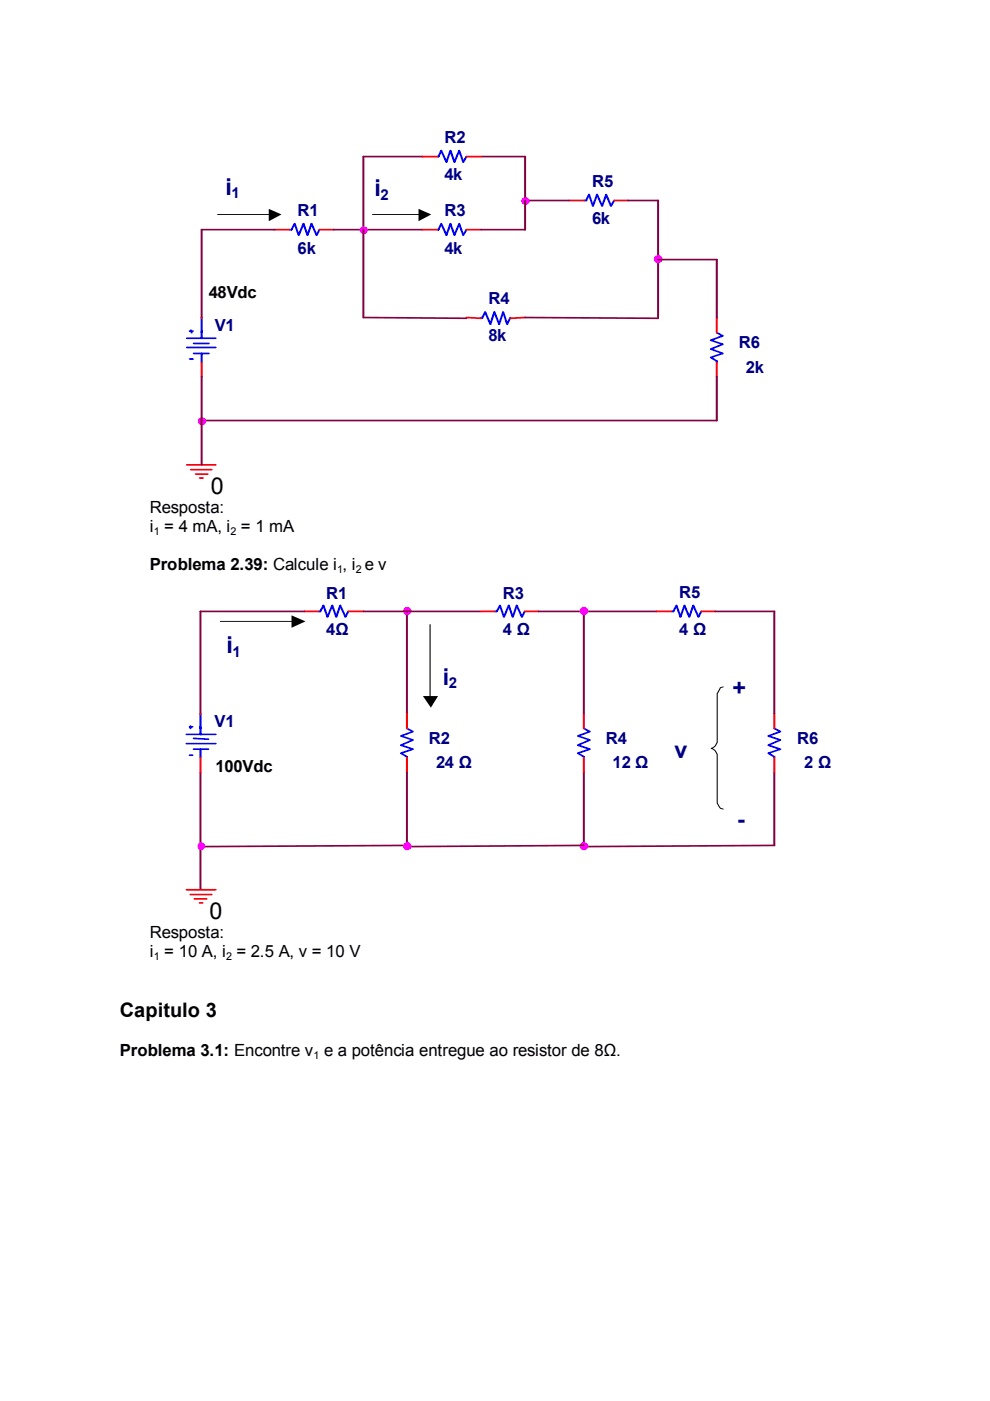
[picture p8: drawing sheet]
<svg xmlns="http://www.w3.org/2000/svg" width="210mm" height="297mm" viewBox="0 0 210 297" stroke-linecap="round" stroke-linejoin="round" font-family="sans-serif">
<g fill="none" stroke="#800040" stroke-width=".39">
<path d="M89.6 33.2h-12.6v34.1l21.9 .2M102 33.2h9.3v15.5h-9.3M58.2 48.7h-15.4v18.6M70.7 48.7h18.9M111.3 42.5h9.3M133.2 42.5h6.3v24.8M139.5 55h12.5v12.3M42.8 79.8v18.8M111.3 67.3l28.2 .2M152 79.8v9.4h-109.2M64.5 129.6h-22v21.7M77 129.6h24.9"/>
<path d="M86.3 129.6v21.7M114.2 129.6h25M123.8 129.6v21.7M151.6 129.6h12.6v21.7M42.5 163.8v24.8M86.3 163.8v15.4l-43.8 .3M123.8 163.8v15.4l-37.5 .3M164.2 163.8v15.4l-40.4 .3"/>
</g>
<g fill="none" stroke="#00f" stroke-width=".39">
<path d="M92.7 33.2h.3l.6-1.3 1.1 2.5 .8-2.5 .8 2.5 1.1-2.5 .8 2.5 .7-1.2M61.4 48.7h.4l.7-1.3 .8 2.5 1-2.5 .9 2.5 .8-2.5 1.1 2.5 .6-1.2M92.7 48.7h.3l.6-1.3 1.1 2.5 .8-2.5 .8 2.5 1.1-2.5 .8 2.5 .7-1.2M123.9 42.5h.4l.6-1.3 .8 2.5 .9-2.5 1.1 2.5 .8-2.5 1 2.5 .7-1.2M39.6 73.7h6.1M39.6 71.7h6.1M40.2 70.2h.7M40.2 76.1h.7M40.5 70l.1 .5M41.1 72.8h3.2M41.1 74.9h3.2M42.8 67.3v4.4"/>
<path d="M42.8 74.9v2M102 67.3l.3 .2M102.3 67.3l.6-1.2 1.1 2.7 .8-2.7 1 2.7 .9-2.7 .8 2.7 .7-1.5M152 70.5l1.2 .7-2.5 .9 2.5 .9-2.5 1 2.5 .9-2.5 .9 1.3 .7v.4M67.5 129.6h.4l.7-1.2 .8 2.4 1-2.4 .9 2.4 .8-2.4 1.1 2.4 .6-1.2M104.9 129.6h.4l.7-1.2 .9 2.4 1-2.4 .8 2.4 .9-2.4 1.1 2.4 .6-1.2M142.3 129.6h.5l.6-1.2 .9 2.4 .8-2.4 1 2.4 .9-2.4 1.1 2.4 .6-1.2M39.5 157.7h6.2M39.5 155.7h6.2M40.2 154.1h.6M40.4 153.9v.5M41.1 156.6l3.1 .1"/>
<path d="M41.1 158.8h3.1M42.5 151.3v4.4M42.5 158.8v1.8M86.3 154.4l1.2 .7-2.5 .9 2.5 .9-2.5 1.1 2.5 .8-2.5 .9 1.3 .7v.2M123.8 154.4l1.3 .7-2.6 .9 2.6 .9-2.6 1.1 2.6 .8-2.6 .9 1.3 .7v.2M164.2 154.4l1.2 .7-2.5 .9 2.5 .9-2.5 1.1 2.5 .8-2.5 .9 1.3 .7v.2M40.2 160.1h.6"/>
</g>
<g fill="none" stroke="#f00" stroke-width=".39">
<path d="M89.6 33.2h3.1M98.9 33.2h3.1M58.2 48.7h3.2M67.7 48.7h3M89.6 48.7h3.1M98.9 48.7h3.1M120.6 42.5h3.3M130.2 42.5h3M42.8 67.3v.2M42.8 76.9v2.9M98.9 67.3l3.1 .2M111.3 67.3l-3.1 .2"/>
<path d="M152 67.3v3.2M152 76.9v2.9M39.6 98.6h6.1M40.5 99.6h4.4M41.5 100.5h2.5M42.3 101.4h.7M64.5 129.6h3M73.8 129.6h3.2M101.9 129.6h3M111.3 129.6h2.9M139.2 129.6h3.1M148.7 129.6h2.9"/>
<path d="M42.5 151.3v.2M86.3 151.3v3.1M123.8 151.3v3.1M164.2 151.3v3.1M42.5 160.6v3.2M86.3 160.6v3.2M123.8 160.6v3.2M164.2 160.6v3.2M39.5 188.6h6.2M40.4 189.7h4.5M41.2 190.6h2.6M42.3 191.4h.6"/>
</g>
<g fill="#f0f" stroke="#f0f" stroke-width=".39">
<circle cx="139.6" cy="55" r=".71"/>
<circle cx="42.8" cy="89.3" r=".68"/>
<circle cx="77.1" cy="48.8" r=".66"/>
<circle cx="111.4" cy="42.6" r=".66"/>
<circle cx="86.4" cy="129.5" r=".68"/>
<circle cx="123.8" cy="179.4" r=".71"/>
<circle cx="42.6" cy="179.4" r=".63"/>
<circle cx="86.4" cy="179.4" r=".68"/>
<circle cx="123.8" cy="129.6" r=".71"/>
</g>
<path d="M46.1 45.5h11.3M79 45.5h10.2M46.7 131.7h15.5M91.2 132.4v15.5M153.3 145.6l-.6 .2-.6 1.3v10.3l-.5 .8-.8 .5 .8 .5 .5 .7v10.4l.6 1.1 .6 .1" fill="none" stroke="#000" stroke-width=".21"/>
<path d="M57 44.3l2.7 1.2-2.7 1.4zM88.7 44.3l2.7 1.2-2.7 1.4zM61.8 130.5l3 1.2-3 1.4zM89.7 147.6h3.2l-1.5 2.4z" fill="#000"/>
<g font-size="4.9" fill="#000080">
<text x="47.8" y="41.3">i</text>
<text x="79.4" y="41.7">i</text>
<text x="48" y="138.5">i</text>
<text x="93.9" y="145.2">i</text>
<text x="155.3" y="147.5">+</text>
<text x="143" y="160.7">v</text>
<text x="156.3" y="175.3">-</text>
</g>
<g font-size="4.9">
<text x="44.7" y="104.8">0</text>
<text x="44.4" y="194.9">0</text>
</g>
<text font-size="4.2" x="25.4" y="215.6">Capitulo 3</text>
<g font-size="3.6">
<text x="31.7" y="108.8">Resposta:</text>
<text x="31.7" y="112.9">i = 4 mA, i = 1 mA</text>
<text x="31.7" y="120.9">Problema 2.39: Calcule i , i e v</text>
<text x="31.8" y="198.9">Resposta:</text>
<text x="31.8" y="202.9">i = 10 A, i = 2.5 A, v = 10 V</text>
<text x="25.4" y="223.9">Problema 3.1: Encontre v e a potÍncia entregue ao resistor de 8Ω.</text>
</g>
<g font-size="3.5" fill="#000080">
<text x="94.2" y="30.3">R2</text>
<text x="94.2" y="38.2">4k</text>
<text x="125.6" y="39.6">R5</text>
<text x="63.1" y="45.8">R1</text>
<text x="94.2" y="45.8">R3</text>
<text x="125.6" y="47.6">6k</text>
<text x="63.1" y="53.8">6k</text>
<text x="94.2" y="53.8">4k</text>
<text x="103.5" y="64.5">R4</text>
<text x="45.6" y="70.3">V1</text>
<text x="103.5" y="72.4">8k</text>
<text x="156.6" y="73.8">R6</text>
<text x="158.2" y="79.1">2k</text>
<text x="69.2" y="126.9">R1</text>
<text x="106.6" y="126.9">R3</text>
<text x="144" y="126.7">R5</text>
<text x="69.2" y="134.6">4Ω</text>
<text x="106.6" y="134.6">4 Ω</text>
<text x="144" y="134.6">4 Ω</text>
<text x="45.5" y="154.2">V1</text>
<text x="90.9" y="157.7">R2</text>
<text x="128.4" y="157.7">R4</text>
<text x="169" y="157.7">R6</text>
<text x="92.5" y="162.8">24 Ω</text>
<text x="129.9" y="162.8">12 Ω</text>
<text x="170.5" y="162.8">2 Ω</text>
</g>
<g font-size="3.5">
<text x="44.3" y="63.2">48Vdc</text>
<text x="45.7" y="163.6">100Vdc</text>
</g>
<g font-size="3.2" fill="#000080">
<text x="49.1" y="42.1">1</text>
<text x="80.7" y="42.5">2</text>
<text x="49.3" y="139.3">1</text>
<text x="95.2" y="146">2</text>
</g>
<g font-size="2.3">
<text x="32.6" y="113.4">1</text>
<text x="48.9" y="113.4">2</text>
<text x="71.5" y="121.4">1</text>
<text x="75.4" y="121.4">2</text>
<text x="32.6" y="203.5">1</text>
<text x="47.9" y="203.5">2</text>
<text x="66.5" y="224.5">1</text>
</g>
</svg>
